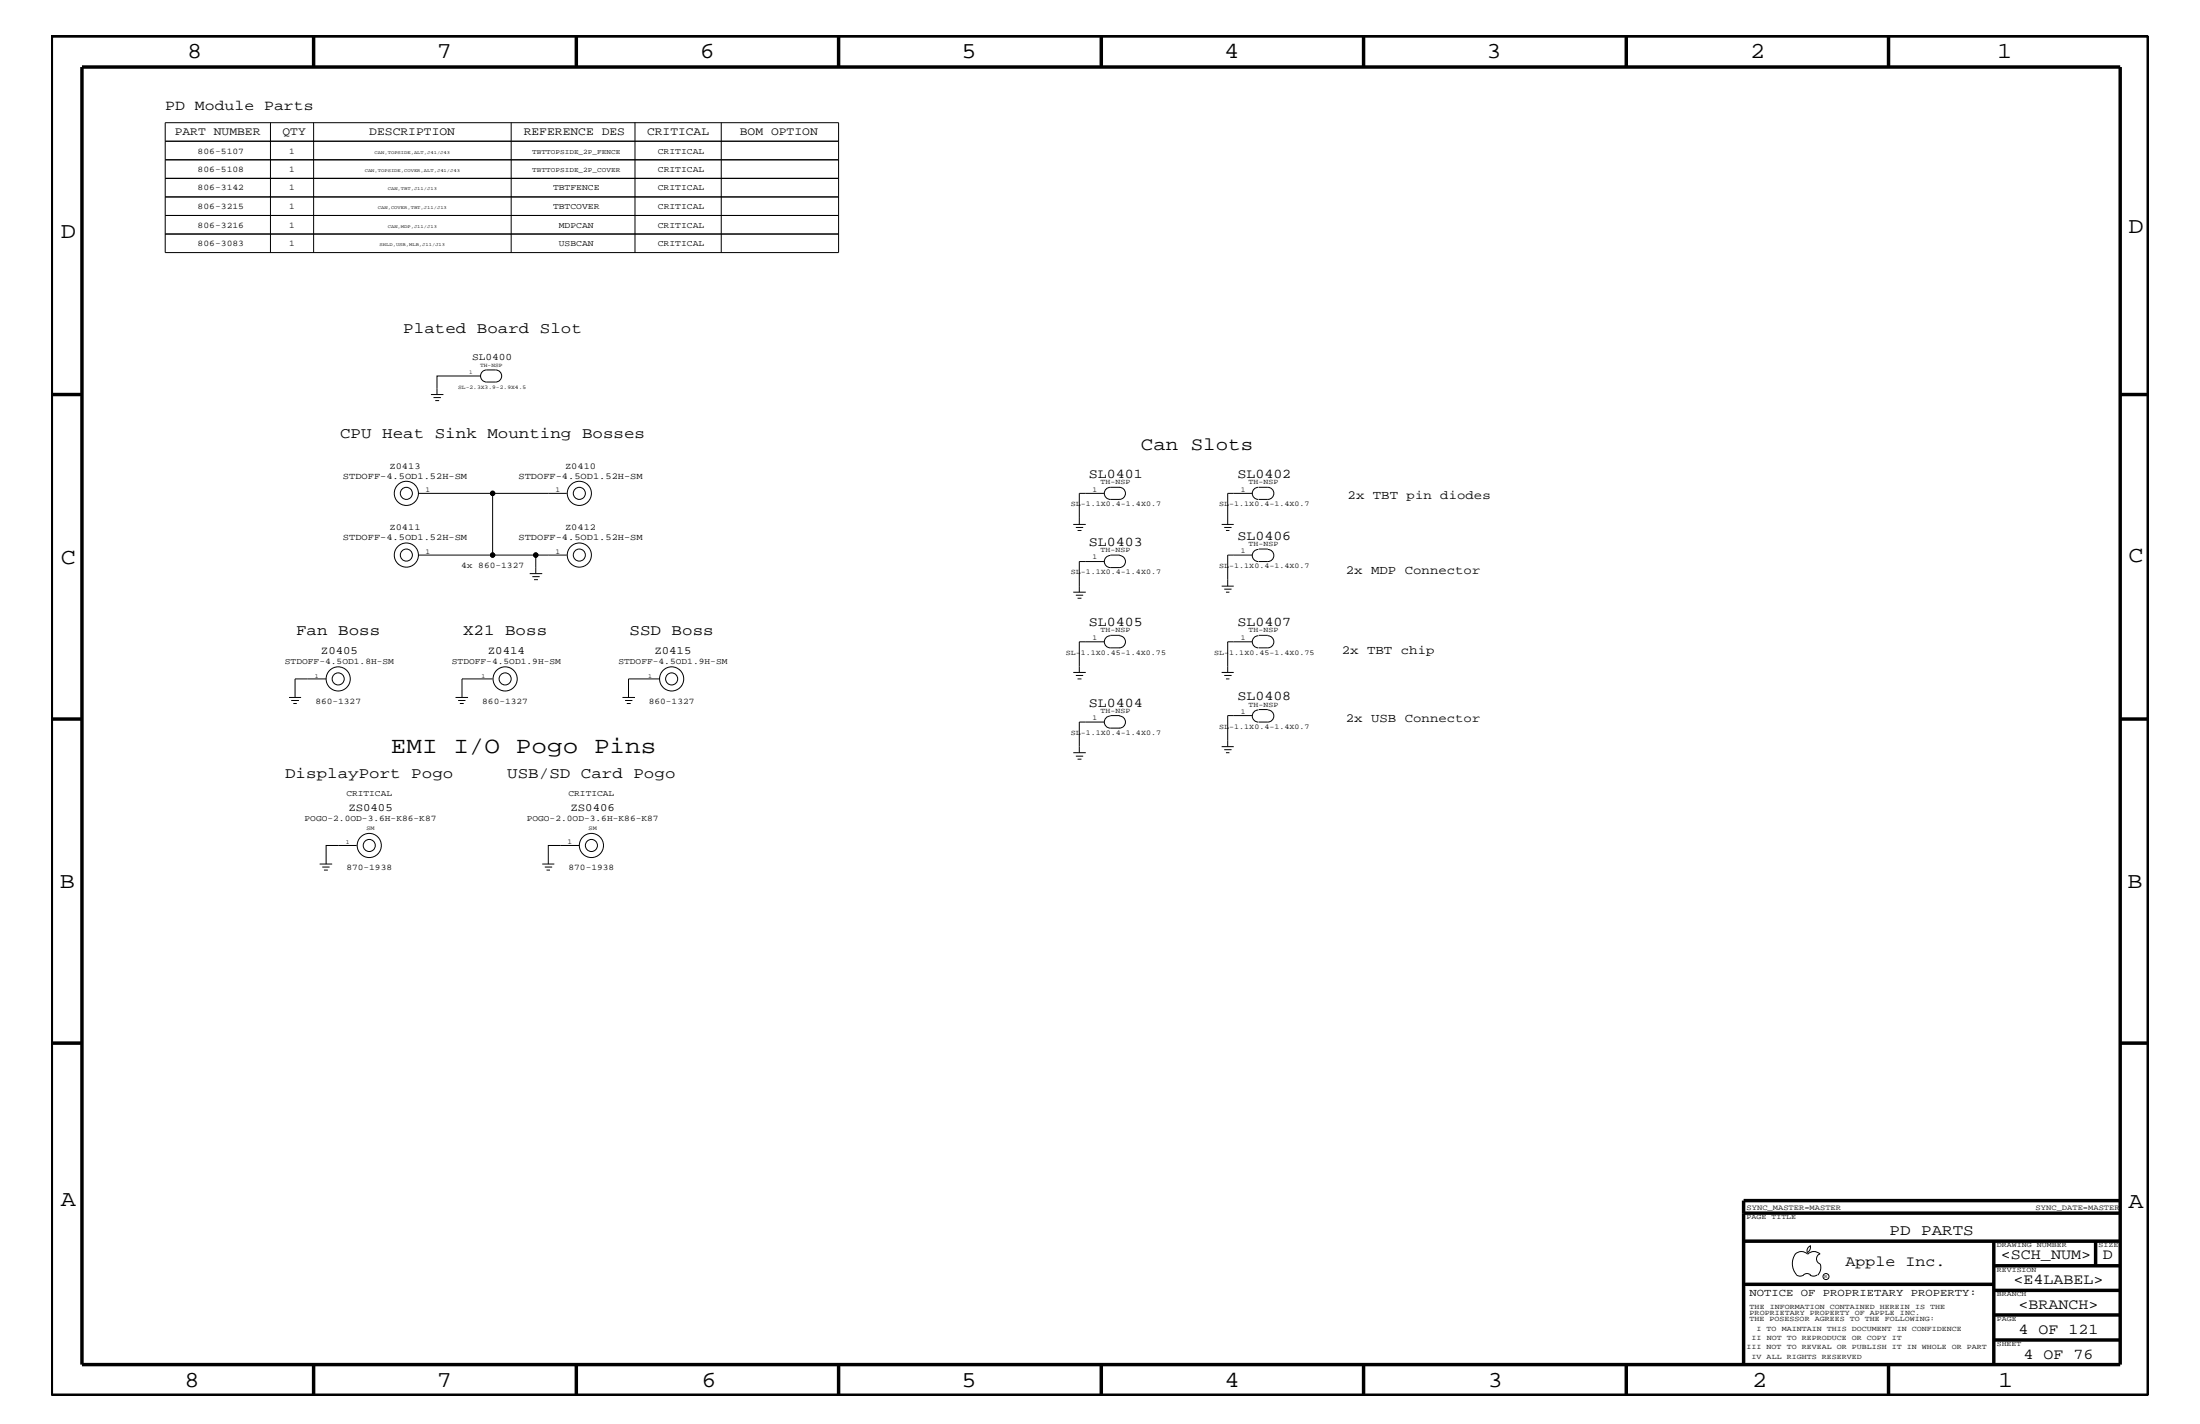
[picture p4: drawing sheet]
<svg xmlns="http://www.w3.org/2000/svg" width="432mm" height="279mm" viewBox="0 0 432 279" stroke-linecap="round" stroke-linejoin="round" font-family="sans-serif">
<g fill="none" stroke="#000" stroke-width=".2">
<path d="M32.4 24.1h132.2v25.5h-132.2zM32.4 38.6h132.2M32.4 35h132.2M32.4 31.4h132.2M32.4 27.7h132.2M53.1 24.1v25.5M61.6 24.1v25.5M100.3 24.1v25.5M124.6 24.1v25.5M141.6 24.1v25.5M32.4 45.9h132.2M32.4 42.3h132.2"/>
<path d="M84.6 77.4h2.4M85.1 78h1.4M85.4 78.6h.8M94.3 73.8h-8.5v3.6M94.8 72.8a4.2 4.2 0 0 1 2.9-.2 1.19 1.19 0 0 1 .8 1.4 1.19 1.19 0 0 1-1.2 1h-1.8a1.19 1.19 0 0 1-1.1-.9 1.19 1.19 0 0 1 .4-1.3zM82.1 96.8h14.6v12.1h-14.6M96.7 96.8h14.6M216.7 96.8h-4.9v6.1M219.7 95.6a1.19 1.19 0 0 1 1.2 1.2 1.19 1.19 0 0 1-1.2 1.2M219.8 95.6h-1.9a1.19 1.19 0 0 0-1.2 1.2 1.19 1.19 0 0 0 1.2 1.2h1.9M245.8 96.8h-4.8v6.1M247 95.6a1.19 1.19 0 0 0-1.2 1.2 1.19 1.19 0 0 0 1.2 1.2"/>
<path d="M247.1 95.6h1.7a1.19 1.19 0 0 1 1.2 1.2 1.19 1.19 0 0 1-1.2 1.2h-1.7M96.7 108.9h8.5M104 112.6h2.4M104.5 113.1h1.4M104.8 113.7h.8M111.3 108.9h-6.1v3.7M210.7 102.9h2.4M210.7 116.2h2.4M211.2 103.5h1.4M211.2 116.8h1.4M211.5 104.1h.8M211.5 117.4h.8"/>
<path d="M216.7 110.2h-4.9v6M217.9 109a1.19 1.19 0 0 0-1.2 1.2 1.19 1.19 0 0 0 1.2 1.2h1.9M217.9 108.9h1.9M219.7 109a1.19 1.19 0 0 1 1.2 1.2 1.19 1.19 0 0 1-1.2 1.2M239.8 102.9h2.3M239.8 115h2.3M240.3 103.5h1.4M240.3 115.6h1.4M240.6 104.1h.7M240.6 116.2h.7M245.8 108.9h-4.8v6.1M247 107.8a1.19 1.19 0 0 0-1.2 1.2 1.19 1.19 0 0 0 1.2 1.2"/>
<path d="M247.1 107.7h1.7M248.8 107.8a1.19 1.19 0 0 1 1.2 1.2 1.19 1.19 0 0 1-1.2 1.2h-1.7M56.7 136.8h2.4M57.1 137.4h1.6M57.6 138h.7M64 133.2h-6.1v3.6M89.4 136.8h2.5M89.9 137.4h1.5M90.3 138h.7M96.7 133.2h-6v3.6M122.2 136.8h2.4M122.7 137.4h1.4"/>
<path d="M123 138h.8M129.5 133.2h-6.1v3.6M210.7 131.9h2.4M211.2 132.5h1.4M211.5 133.2h.8M216.7 125.9h-4.9v6M217.9 124.7a1.19 1.19 0 0 0-1.2 1.2 1.19 1.19 0 0 0 1.2 1.2h1.9M217.9 124.7h1.9M219.7 124.7a1.19 1.19 0 0 1 1.2 1.2 1.19 1.19 0 0 1-1.2 1.2M239.8 131.9h2.3M240.3 132.5h1.4M240.6 133.2h.7"/>
<path d="M245.8 125.9h-4.8v6M247 124.7a1.19 1.19 0 0 0-1.2 1.2 1.19 1.19 0 0 0 1.2 1.2M247 139.3a1.19 1.19 0 0 0-1.2 1.2 1.19 1.19 0 0 0 1.2 1.2M247.1 124.7h1.7M247.1 139.2h1.7M248.8 124.7a1.19 1.19 0 0 1 1.2 1.2 1.19 1.19 0 0 1-1.2 1.2h-1.7M248.8 139.3a1.19 1.19 0 0 1 1.2 1.2 1.19 1.19 0 0 1-1.2 1.2h-1.7M210.7 147.7h2.4M211.2 148.4h1.4M211.5 149h.8M216.7 141.7h-4.9v6M217.9 140.5a1.19 1.19 0 0 0-1.2 1.2 1.19 1.19 0 0 0 1.2 1.2h1.9"/>
<path d="M217.9 140.4h1.9M219.7 140.5a1.19 1.19 0 0 1 1.2 1.2 1.19 1.19 0 0 1-1.2 1.2M239.8 146.5h2.3M240.3 147.1h1.4M240.6 147.7h.7M245.8 140.4h-4.8v6.1M62.7 169.5h2.5M63.2 170.1h1.5M63.6 170.7h.7M70 165.9h-6v3.6M106.4 169.5h2.4M106.9 170.1h1.5"/>
<path d="M107.3 170.7h.7M113.7 165.9h-6.1v3.6M352.3 246.1a1.69 1.69 0 0 1 2.5 0M352.4 246a3.3 3.3 0 0 0 .2 4.1M352.6 250.2l.7 .2 .7-.2M354 250.2l.7-.3 .7 .3M354.8 246.1a1.69 1.69 0 0 1 2.4 0M355.2 250.2l.7 .2 .7-.2M355.3 244.4v.3a1.18 1.18 0 0 1-.6 1.1M355.4 244.4a.99 .99 0 0 0-.6 1.4M357.2 246a1.04 1.04 0 0 0-.7 1 1.04 1.04 0 0 0 .7 1M357.3 248l.1 .7a2.11 2.11 0 0 1-.6 1.5"/>
<circle cx="79.8" cy="96.8" r="1.19"/>
<circle cx="79.8" cy="96.8" r="2.37"/>
<circle cx="96.7" cy="96.8" r=".42"/>
<circle cx="113.7" cy="96.8" r="2.37"/>
<circle cx="113.7" cy="96.8" r="1.19"/>
<circle cx="79.8" cy="108.9" r="1.19"/>
<circle cx="79.8" cy="108.9" r="2.37"/>
<circle cx="96.7" cy="108.9" r=".42"/>
<circle cx="105.2" cy="108.9" r=".42"/>
<circle cx="113.7" cy="108.9" r="2.37"/>
<circle cx="113.7" cy="108.9" r="1.19"/>
<circle cx="66.4" cy="133.2" r="1.19"/>
<circle cx="66.4" cy="133.2" r="2.37"/>
<circle cx="99.1" cy="133.2" r="1.19"/>
<circle cx="99.1" cy="133.2" r="2.37"/>
<circle cx="131.8" cy="133.2" r="2.37"/>
<circle cx="131.8" cy="133.2" r="1.19"/>
<circle cx="72.5" cy="165.9" r="1.19"/>
<circle cx="72.5" cy="165.9" r="2.37"/>
<circle cx="116.1" cy="165.9" r="1.19"/>
<circle cx="116.1" cy="165.9" r="2.37"/>
<circle cx="358.4" cy="250.5" r=".59"/>
</g>
<g fill="none" stroke="#000" stroke-width=".68" stroke-linecap="butt">
<path d="M10.1 7.1h411.5v266.7h-411.5zM16.1 13.2h400v254.5h-400zM61.6 7.1v6.1M113.1 7.1v6.1M164.6 7.1v6.1M216.2 7.1v6.1M267.6 7.1v6.1M319.2 7.1v6.1M370.7 7.1v6.1M10.1 77.4h6M416.1 77.4h5.5M10.1 141.1h6"/>
<path d="M416.1 141.1h5.5M10.1 204.7h6M416.1 204.7h5.5M342.2 238h73.9M416.1 235.6h-73.9v32.1M342.2 243.5h73.9M342.2 252h49.1M391.3 258h24.8M391.3 253.2h24.8M391.3 248.4h24.8M391.3 243.5v24.2M411.3 243.5v4.9"/>
<path d="M61.6 267.7v6.1M113.1 267.7v6.1M164.6 267.7v6.1M216.2 268v5.8M267.6 267.7v6.1M319.2 267.7v6.1M370.7 267.7v6.1M391.3 262.9h24.8"/>
</g>
<g fill="#000">
<circle cx="96.7" cy="96.8" r=".42"/>
<circle cx="96.7" cy="108.9" r=".42"/>
<circle cx="105.2" cy="108.9" r=".42"/>
</g>
<text font-size="4.6" x="76.7" y="147.7">EMI I/O Pogo Pins</text>
<g font-size="4.5">
<text x="36.7" y="11.5">8</text>
<text x="85.8" y="11.5">7</text>
<text x="137.3" y="11.5">6</text>
<text x="188.7" y="11.5">5</text>
<text x="240.3" y="11.5">4</text>
<text x="291.8" y="11.5">3</text>
<text x="343.5" y="11.5">2</text>
<text x="392" y="11.5">1</text>
<text x="11.9" y="46.8">D</text>
<text x="417.7" y="45.7">D</text>
<text x="11.9" y="110.6">C</text>
<text x="417.8" y="110.3">C</text>
<text x="11.8" y="174.3">B</text>
<text x="417.6" y="174.2">B</text>
<text x="11.9" y="236.7">A</text>
<text x="417.8" y="237.1">A</text>
<text x="36.2" y="272.1">8</text>
<text x="85.8" y="272.1">7</text>
<text x="137.7" y="272.1">6</text>
<text x="188.7" y="272.1">5</text>
<text x="240.4" y="272.1">4</text>
<text x="292" y="272.1">3</text>
<text x="343.9" y="272.1">2</text>
<text x="392.2" y="272.1">1</text>
</g>
<text font-size="3.6" x="223.9" y="88.3">Can Slots</text>
<g font-size="3">
<text x="79.2" y="65.3">Plated Board Slot</text>
<text x="66.8" y="85.9">CPU Heat Sink Mounting Bosses</text>
<text x="58.1" y="124.7">Fan Boss</text>
<text x="90.9" y="124.7">X21 Boss</text>
<text x="123.6" y="124.7">SSD Boss</text>
<text x="56" y="152.6">DisplayPort Pogo</text>
<text x="99.6" y="152.6">USB/SD Card Pogo</text>
<text x="370.9" y="242.3">PD PARTS</text>
<text x="362.2" y="248.4">Apple Inc.</text>
<text x="392.7" y="247.1">&lt;SCH_NUM&gt;</text>
<text x="395.2" y="252">&lt;E4LABEL&gt;</text>
<text x="412.7" y="247.1">D</text>
<text x="396.2" y="256.8">&lt;BRANCH&gt;</text>
<text x="396.2" y="261.6">4 OF 121</text>
<text x="397.2" y="266.6">4 OF 76</text>
</g>
<text font-size="2.9" x="32.4" y="21.6">PD Module Parts</text>
<g font-size="2.6">
<text x="213.7" y="93.8">SL0401</text>
<text x="242.9" y="93.8">SL0402</text>
<text x="213.7" y="107.1">SL0403</text>
<text x="242.9" y="105.9">SL0406</text>
<text x="213.7" y="122.9">SL0405</text>
<text x="242.9" y="122.9">SL0407</text>
<text x="242.9" y="137.4">SL0408</text>
<text x="213.7" y="138.6">SL0404</text>
</g>
<g font-size="2.5">
<text x="264.5" y="98">2x TBT pin diodes</text>
<text x="264.2" y="112.6">2x MDP Connector</text>
<text x="263.4" y="128.3">2x TBT chip</text>
<text x="264.2" y="141.7">2x USB Connector</text>
</g>
<g font-size="2.3">
<text x="34.3" y="26.5">PART NUMBER</text>
<text x="55.5" y="26.5">QTY</text>
<text x="72.5" y="26.5">DESCRIPTION</text>
<text x="102.8" y="26.5">REFERENCE DES</text>
<text x="127" y="26.5">CRITICAL</text>
<text x="145.2" y="26.5">BOM OPTION</text>
</g>
<g font-size="2.2">
<text x="63" y="128.3">Z0405</text>
<text x="95.8" y="128.3">Z0414</text>
<text x="128.4" y="128.3">Z0415</text>
<text x="68.4" y="159.2">ZS0405</text>
<text x="112" y="159.2">ZS0406</text>
</g>
<text font-size="2.1" x="343.4" y="254.4">NOTICE OF PROPRIETARY PROPERTY:</text>
<text font-size="1.9" x="92.7" y="70.7">SL0400</text>
<g font-size="1.8">
<text x="67.3" y="93.9">STDOFF-4.5OD1.52H-SM</text>
<text x="76.5" y="92">Z0413</text>
<text x="101.8" y="93.9">STDOFF-4.5OD1.52H-SM</text>
<text x="110.9" y="92">Z0410</text>
<text x="67.3" y="106">STDOFF-4.5OD1.52H-SM</text>
<text x="76.5" y="104.1">Z0411</text>
<text x="101.8" y="106">STDOFF-4.5OD1.52H-SM</text>
<text x="110.9" y="104.1">Z0412</text>
</g>
<g font-size="1.7">
<text x="38.8" y="30.2">806-5107</text>
<text x="38.8" y="33.7">806-5108</text>
<text x="56.8" y="30.2">1</text>
<text x="56.8" y="33.7">1</text>
<text x="129.1" y="30.2">CRITICAL</text>
<text x="129.1" y="33.7">CRITICAL</text>
<text x="38.8" y="37.4">806-3142</text>
<text x="38.8" y="41">806-3215</text>
<text x="56.8" y="37.4">1</text>
<text x="56.8" y="41">1</text>
<text x="108.5" y="41">TBTCOVER</text>
<text x="108.5" y="37.4">TBTFENCE</text>
<text x="129.1" y="37.4">CRITICAL</text>
<text x="129.1" y="41">CRITICAL</text>
<text x="38.8" y="44.6">806-3216</text>
<text x="56.8" y="44.6">1</text>
<text x="109.7" y="44.6">MDPCAN</text>
<text x="129.1" y="44.6">CRITICAL</text>
<text x="38.8" y="48.3">806-3083</text>
<text x="56.8" y="48.3">1</text>
<text x="109.7" y="48.3">USBCAN</text>
<text x="129.1" y="48.3">CRITICAL</text>
<text x="90.5" y="111.4">4x 860-1327</text>
<text x="55.9" y="130.2">STDOFF-4.5OD1.8H-SM</text>
<text x="88.7" y="130.2">STDOFF-4.5OD1.9H-SM</text>
<text x="121.4" y="130.2">STDOFF-4.5OD1.9H-SM</text>
<text x="61.9" y="138">860-1327</text>
<text x="94.7" y="138">860-1327</text>
<text x="127.3" y="138">860-1327</text>
<text x="59.8" y="161.1">POGO-2.0OD-3.6H-K86-K87</text>
<text x="68" y="156.2">CRITICAL</text>
<text x="103.4" y="161.1">POGO-2.0OD-3.6H-K86-K87</text>
<text x="111.6" y="156.2">CRITICAL</text>
<text x="68" y="170.7">870-1938</text>
<text x="111.6" y="170.7">870-1938</text>
</g>
<g font-size="1.5">
<text x="342.8" y="237.4">SYNC_MASTER=MASTER</text>
<text x="399.5" y="237.4">SYNC_DATE=MASTER</text>
</g>
<g font-size="1.4">
<text x="104.5" y="30.2">TBTTOPSIDE_2P_FENCE</text>
<text x="104.5" y="33.7">TBTTOPSIDE_2P_COVER</text>
<text x="216" y="95">TH-NSP</text>
<text x="245.1" y="95">TH-NSP</text>
<text x="83.5" y="96.5">1</text>
<text x="109" y="96.5">1</text>
<text x="210.2" y="99.3">SL-1.1X0.4-1.4X0.7</text>
<text x="214.4" y="96.5">1</text>
<text x="239.3" y="99.3">SL-1.1X0.4-1.4X0.7</text>
<text x="243.5" y="96.5">1</text>
<text x="245.1" y="107.1">TH-NSP</text>
<text x="83.5" y="108.7">1</text>
<text x="109" y="108.7">1</text>
<text x="210.2" y="112.7">SL-1.1X0.4-1.4X0.7</text>
<text x="214.4" y="109.8">1</text>
<text x="216" y="108.3">TH-NSP</text>
<text x="239.3" y="111.4">SL-1.1X0.4-1.4X0.7</text>
<text x="243.5" y="108.6">1</text>
<text x="214.4" y="125.5">1</text>
<text x="216" y="124.1">TH-NSP</text>
<text x="243.5" y="125.5">1</text>
<text x="245.1" y="124.1">TH-NSP</text>
<text x="209.2" y="128.5">SL-1.1X0.45-1.4X0.75</text>
<text x="238.3" y="128.5">SL-1.1X0.45-1.4X0.75</text>
<text x="214.4" y="141.3">1</text>
<text x="216" y="139.8">TH-NSP</text>
<text x="239.3" y="143">SL-1.1X0.4-1.4X0.7</text>
<text x="243.5" y="140.1">1</text>
<text x="245.1" y="138.6">TH-NSP</text>
<text x="210.2" y="144.2">SL-1.1X0.4-1.4X0.7</text>
<text x="111.4" y="165.6">1</text>
<text x="342.8" y="239.2">PAGE TITLE</text>
<text x="391.9" y="244.7">DRAWING NUMBER</text>
<text x="411.9" y="244.7">SIZE</text>
<text x="391.9" y="249.5">REVISION</text>
<text x="343.4" y="256.8">THE INFORMATION CONTAINED HEREIN IS THE</text>
<text x="391.9" y="254.4">BRANCH</text>
<text x="343.4" y="259.3">THE POSESSOR AGREES TO THE FOLLOWING:</text>
<text x="343.4" y="258">PROPRIETARY PROPERTY OF APPLE INC.</text>
<text x="343.8" y="262.9">II NOT TO REPRODUCE OR COPY IT</text>
<text x="344.8" y="261.1">I TO MAINTAIN THIS DOCUMENT IN CONFIDENCE</text>
<text x="391.9" y="259.3">PAGE</text>
<text x="342.8" y="264.7">III NOT TO REVEAL OR PUBLISH IT IN WHOLE OR PART</text>
<text x="343.8" y="266.6">IV ALL RIGHTS RESERVED</text>
<text x="391.9" y="264.1">SHEET</text>
</g>
<g font-size="1.2">
<text x="61.8" y="133">1</text>
<text x="94.5" y="133">1</text>
<text x="127.2" y="133">1</text>
<text x="67.9" y="165.6">1</text>
<text x="71.9" y="162.8">SM</text>
<text x="115.5" y="162.8">SM</text>
</g>
<g font-size="1.1">
<text x="94.2" y="72">TH-NSP</text>
<text x="89.9" y="76.3">SL-2.3X3.9-2.9X4.5</text>
<text x="92.1" y="73.4">1</text>
</g>
<text font-size="1" x="358.1" y="250.7">R</text>
<g font-size=".9">
<text x="71.6" y="33.7">CAN,TOPSIDE,COVER,ALT,J41/J43</text>
<text x="73.5" y="30.2">CAN,TOPSIDE,ALT,J41/J43</text>
<text x="74.2" y="41">CAN,COVER,TBT,J11/J13</text>
<text x="76.1" y="37.4">CAN,TBT,J11/J13</text>
<text x="76.1" y="44.6">CAN,MDP,J11/J13</text>
<text x="74.5" y="48.3">SHLD,USB,MLB,J11/J13</text>
</g>
</svg>
